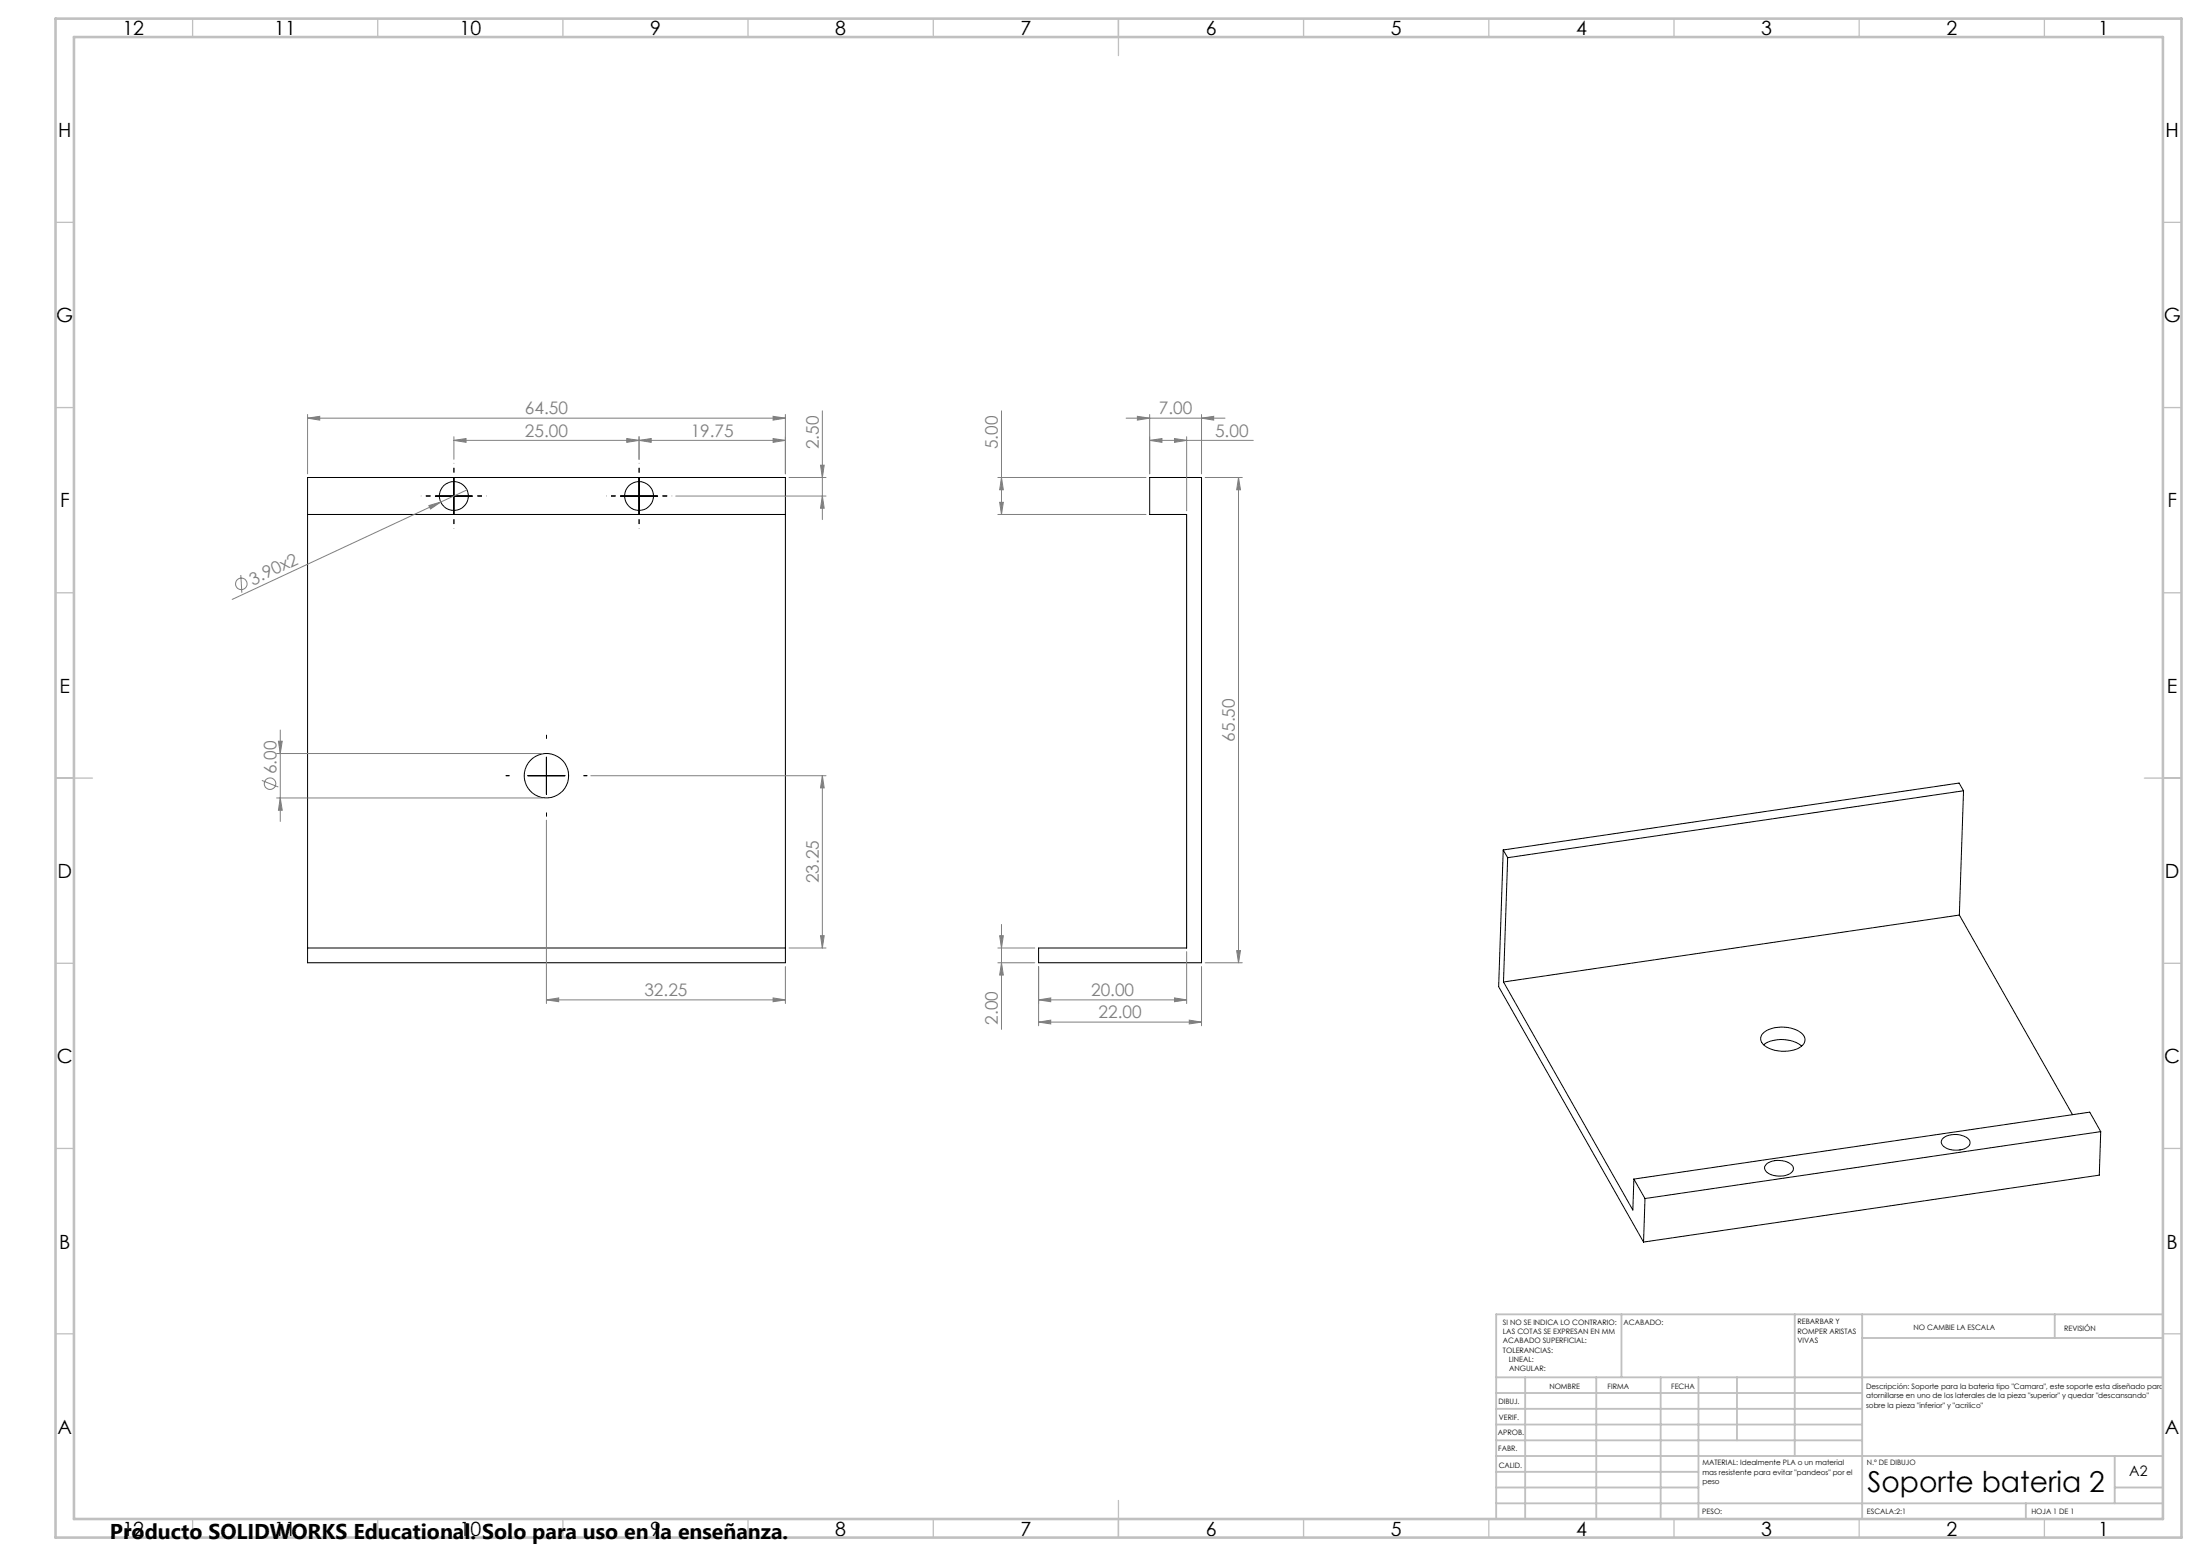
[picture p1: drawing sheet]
<svg xmlns="http://www.w3.org/2000/svg" width="594mm" height="420mm" viewBox="0 0 594 420" stroke-linecap="round" stroke-linejoin="round" font-family="sans-serif">
<g fill="none" stroke="#000" stroke-width=".27">
<path d="M83 128.9h129.1v131h-129.1zM83 138.9h129.1M117.5 133.9h10M122.6 128.9v10M167.5 133.9h10.1M172.5 128.9v10M310.4 128.9h14v131h-44v-4h40v-117h-10zM142.5 209.4h10M147.5 204.4v10M530.2 213.4l-123.1 18.1M530.2 213.4l-1.2 33.6M530.2 213.4l-1.2-2-123.1 18"/>
<path d="M405.9 229.4l-1.3 36.9 39.2 69M405.9 229.4l1.2 2.1M407.1 231.5l-1.2 33.6M83 255.9h129.1M529 247l-123.1 18.1M529 247l30.6 53.9M405.9 265.1l35 61.5 .2-8.3M476 279a8.8 8.8 0 0 1 10.8 .2 2.25 2.25 0 0 1-1 3.6 9.3 9.3 0 0 1-9.8-1 2 2 0 0 1 0-2.8zM476.2 282a9 9 0 0 1 10.2 .3M441.1 318.3l3 5.2M477 314.2a5.8 5.8 0 0 1 6.9 .4 1.56 1.56 0 0 1-1.2 2.5 5.7 5.7 0 0 1-6-1 1.26 1.26 0 0 1 .3-1.9zM524.7 307.2a5.7 5.7 0 0 1 6.9 .4 1.42 1.42 0 0 1-.6 2.2 5.8 5.8 0 0 1-6.6-.7 1.26 1.26 0 0 1 .3-1.9z"/>
<path d="M567.2 305.5l-.4 11.7-123 18.1M567.2 305.5l-123.1 18M567.2 305.5l-3-5.3-123.1 18.1M444.1 323.5l-.3 11.8"/>
<circle cx="122.5" cy="133.9" r="3.9"/>
<circle cx="172.6" cy="133.9" r="3.9"/>
<circle cx="147.5" cy="209.4" r="6"/>
</g>
<g fill="none" stroke="#808080" stroke-width=".27">
<path d="M83 112.9l3.3-.5v1zM83 112.9h129.1M83 111.9v16M122.6 118.9l3.2-.5v1zM122.6 118.9h89.5M122.6 117.9v6.1M169.2 118.4l3.3 .5-3.3 .5zM172.5 118.9l3.3-.5v1zM172.5 117.9v6.1M208.7 112.4l3.4 .5-3.4 .5zM208.7 118.4l3.4 .5-3.4 .5zM212.1 111.9v16"/>
<path d="M222 110.9v29.3M270.4 110.9v28M304.1 112.9h26.7M307.1 112.4l3.3 .5-3.3 .5zM310.4 118.9l3.3-.5v1zM310.4 111.9v16M310.4 118.9h28M317.1 118.4l3.3 .5-3.3 .5zM320.4 117.9v20M324.4 112.9l3.3-.5v1zM324.4 111.9v16M115.8 136.5l3.2-1-2.8 1.9z"/>
<path d="M119 135.5l-56.3 26.3M126.1 132.2l-7.1 3.3M182.5 133.9h40.5M213 128.9h10M221.5 125.6h1l-.5 3.3zM222 133.9l.5 3.3h-1zM269.4 128.9h40M269.4 138.9h40M269.9 135.6h1l-.5 3.3zM270.4 128.9l.5 3.3h-1zM325.4 128.9h10M334.4 128.9l.5 3.3h-1z"/>
<path d="M334.4 128.9v131M65 155.2l.3 4.8M75.7 197v24.7M70.7 210.7l4.4 1.7M74.7 203.4h71.8M74.7 215.4h71.8M75.2 200.1h1l-.5 3.3zM75.7 215.4l.5 3.3h-1zM159.5 209.4h63.5M222 209.4l.5 3.3h-1zM222 209.4v46.5M147.5 221.4v49.5"/>
<path d="M213 255.9h10M221.5 252.6h1l-.5 3.3zM269.4 259.9h10M269.4 255.9h10M269.9 252.6h1l-.5 3.3zM270.4 259.9l.5 3.3h-1zM270.4 249.5v28.4M320.4 256.9v14M325.4 259.9h10M333.9 256.6h1l-.5 3.3zM147.5 269.9l3.3-.5v1zM147.5 269.9h64.6"/>
<path d="M208.7 269.4l3.4 .5-3.4 .5zM212.1 260.9v10M280.4 275.9l3.3-.5v1zM280.4 269.9l3.3-.5v1zM280.4 260.9v16M280.4 275.9h44M280.4 269.9h40M317.1 269.4l3.3 .5-3.3 .5zM321.1 275.4l3.3 .5-3.3 .5zM324.4 260.9v16"/>
<circle cx="65.2" cy="157.6" r="1.55"/>
<circle cx="72.9" cy="211.5" r="1.55"/>
</g>
<path d="M147.6 199.4v-1M137.6 209.4h-1M147.6 219.4v1M157.6 209.4h1" fill="none" stroke="#000" stroke-width=".27" stroke-dasharray="15.2 1.3 1.3 1.3" stroke-linecap="butt"/>
<path d="M117.6 133.9h-3.9M122.6 128.9v-3.9M122.6 138.9v3.9M127.6 133.9h3.9M167.6 133.9h-3.9M172.6 128.9v-3.9M172.6 138.9v3.9M177.6 133.9h3.9" fill="none" stroke="#000" stroke-width=".27" stroke-dasharray="15.2 1.3 1.3 1.3" stroke-dashoffset="15.2" stroke-linecap="butt"/>
<g fill="none" stroke="#c0c0c0" stroke-width=".35">
<path d="M52 5v5M102 5v5M152 5v5M202 5v5M252 5v5M302 5v10M352 5v5M402 5v5M452 5v5M502 5v5M552 5v5M15 60h5"/>
<path d="M584 60h5M15 110h5M584 110h5M15 160h5M584 160h5M15 210h10M579 210h10M15 260h5M584 260h5M15 310h5M584 310h5M15 360h5"/>
<path d="M584 360h5M52 410v5M102 410v5M152 410v5M202 410v5M252 410v5M302 405v10M352 410v5M402 410v5M452 410v5M502 410v5M552 410v5"/>
</g>
<g fill="none" stroke="#c0c0c0" stroke-width=".5">
<path d="M437.8 354.8v17M484.6 354.8v38.2M502.8 354.8v55.2M554.8 354.8v6.4M584 354.8h-180v55.2M404 371.8h180M404 376h98.8M411.8 371.8v38.2M431 371.8v38.2M448.4 371.8v38.2M458.6 371.8v38.2M469 371.8v17"/>
<path d="M502.8 361.2h81.2M404 388.8h98.8M404 384.5h98.8M404 380.3h98.8M404 397.3h54.6M404 393h180M571 393v12.8M404 405.8h180M404 401.5h54.6M547 405.8v4.2M571 401.5h13"/>
</g>
<path d="M15 5h574v410h-574zM20 10h564v400h-564z" fill="none" stroke="#c0c0c0" stroke-width=".7"/>
<g fill="#808080">
<path d="M115.8 136.5l3.2-1-2.8 1.9z"/>
<path d="M324.4 112.9l3.3-.5v1zM307.1 112.4l3.3 .5-3.3 .5z"/>
<path d="M208.7 112.4l3.4 .5-3.4 .5zM83 112.9l3.3-.5v1zM317.1 118.4l3.3 .5-3.3 .5zM310.4 118.9l3.3-.5v1zM321.1 275.4l3.3 .5-3.3 .5zM280.4 275.9l3.3-.5v1z"/>
<path d="M122.6 118.9l3.2-.5v1zM169.2 118.4l3.3 .5-3.3 .5zM280.4 269.9l3.3-.5v1zM317.1 269.4l3.3 .5-3.3 .5z"/>
<path d="M172.5 118.9l3.3-.5v1zM208.7 118.4l3.4 .5-3.4 .5zM147.5 269.9l3.3-.5v1zM208.7 269.4l3.4 .5-3.4 .5z"/>
<path d="M222 133.9l.5 3.3h-1zM221.5 125.6h1l-.5 3.3zM270.4 259.9l.5 3.3h-1zM269.9 252.6h1l-.5 3.3z"/>
<path d="M222 209.4l.5 3.3h-1zM221.5 252.6h1l-.5 3.3zM75.2 200.1h1l-.5 3.3zM75.7 215.4l.5 3.3h-1zM334.4 128.9l.5 3.3h-1zM333.9 256.6h1l-.5 3.3zM270.4 128.9l.5 3.3h-1zM269.9 135.6h1l-.5 3.3z"/>
</g>
<text font-size="7.8" x="504.2" y="402.8">Soporte bateria 2</text>
<text font-size="5.8" x="29.7" y="415.3">Producto SOLIDWORKS Educational. Solo para uso en la enseñanza.</text>
<g font-size="5.3">
<text x="33.1" y="9.5">12</text>
<text x="74.1" y="9.5">11</text>
<text x="124.1" y="9.5">10</text>
<text x="175.5" y="9.5">9</text>
<text x="225.5" y="9.5">8</text>
<text x="275.5" y="9.5">7</text>
<text x="325.5" y="9.5">6</text>
<text x="375.5" y="9.5">5</text>
<text x="425.5" y="9.5">4</text>
<text x="475.5" y="9.5">3</text>
<text x="525.5" y="9.5">2</text>
<text x="566.5" y="9.5">1</text>
<text x="15.7" y="37">H</text>
<text x="584.7" y="37">H</text>
<text x="15.2" y="87">G</text>
<text x="584.2" y="87">G</text>
<text x="16.2" y="137">F</text>
<text x="585.2" y="137">F</text>
<text x="16.1" y="187">E</text>
<text x="585.1" y="187">E</text>
<text x="15.5" y="237">D</text>
<text x="584.5" y="237">D</text>
<text x="15.4" y="287">C</text>
<text x="584.4" y="287">C</text>
<text x="16" y="337">B</text>
<text x="585" y="337">B</text>
<text x="15.5" y="387">A</text>
<text x="584.5" y="387">A</text>
<text x="33.1" y="414.5">12</text>
<text x="74.1" y="414.5">11</text>
<text x="124.1" y="414.5">10</text>
<text x="175.5" y="414.5">9</text>
<text x="225.5" y="414.5">8</text>
<text x="275.5" y="414.5">7</text>
<text x="325.5" y="414.5">6</text>
<text x="375.5" y="414.5">5</text>
<text x="425.5" y="414.5">4</text>
<text x="475.5" y="414.5">3</text>
<text x="525.5" y="414.5">2</text>
<text x="566.5" y="414.5">1</text>
</g>
<g font-size="4.7" fill="#808080">
<text x="141.7" y="111.9">64.50</text>
<text x="312.9" y="111.9">7.00</text>
<text x="141.7" y="117.9">25.00</text>
<text x="186.5" y="117.9">19.75</text>
<text x="328.1" y="117.9">5.00</text>
<text x="221" y="121.2" transform="rotate(-90 221 121.2)">2.50</text>
<text x="269.4" y="121.2" transform="rotate(-90 269.4 121.2)">5.00</text>
<text x="68.2" y="158" transform="rotate(-25 68.2 158)">3.90x2</text>
<text x="333.4" y="200.2" transform="rotate(-90 333.4 200.2)">65.50</text>
<text x="74.6" y="209" transform="rotate(-90 74.6 209)">6.00</text>
<text x="221" y="238.4" transform="rotate(-90 221 238.4)">23.25</text>
<text x="174" y="268.9">32.25</text>
<text x="294.6" y="268.9">20.00</text>
<text x="296.6" y="274.9">22.00</text>
<text x="269.4" y="276.6" transform="rotate(-90 269.4 276.6)">2.00</text>
</g>
<text font-size="3.9" x="574.9" y="398.5">A2</text>
<g font-size="2">
<text x="405.8" y="357.6">SI NO SE INDICA LO CONTRARIO:</text>
<text x="438.4" y="357.6">ACABADO:</text>
<text x="485.3" y="357.5">REBARBAR Y</text>
<text x="485.3" y="360">ROMPER ARISTAS</text>
<text x="516.6" y="359">NO CAMBIE LA ESCALA</text>
<text x="557.3" y="359.2">REVISIÓN</text>
<text x="405.8" y="360.1">LAS COTAS SE EXPRESAN EN MM</text>
<text x="405.8" y="362.6">ACABADO SUPERFICIAL:</text>
<text x="405.8" y="365.1">TOLERANCIAS:</text>
<text x="485.3" y="362.5">VIVAS</text>
<text x="407.4" y="367.6">LINEAL:</text>
<text x="407.4" y="370.1">ANGULAR:</text>
<text x="418.3" y="375">NOMBRE</text>
<text x="434" y="374.9">FIRMA</text>
<text x="451.2" y="374.9">FECHA</text>
<text x="503.9" y="374.9">Descripción: Soporte para la bateria tipo &quot;Camara&quot;, este soporte esta diseñado para</text>
<text x="503.9" y="377.4">atornillarse en uno de los laterales de la pieza &quot;superior&quot; y quedar &quot;descansando&quot;</text>
<text x="404.6" y="379.1">DIBUJ.</text>
<text x="404.7" y="383.3">VERIF.</text>
<text x="503.9" y="379.9">sobre la pieza &quot;inferior&quot; y &quot;acrilico&quot;</text>
<text x="404.4" y="387.4">APROB.</text>
<text x="404.5" y="391.8">FABR.</text>
<text x="459.6" y="395.5">MATERIAL: Idealmente PLA o un material</text>
<text x="504.1" y="395.5">N.º DE DIBUJO</text>
<text x="404.7" y="396.1">CALID.</text>
<text x="459.6" y="398">mas resistente para evitar &quot;pandeos&quot; por el</text>
<text x="459.6" y="400.5">peso</text>
<text x="459.6" y="408.5">PESO:</text>
<text x="504.1" y="408.6">ESCALA:2:1</text>
<text x="548.5" y="408.6">HOJA 1 DE 1</text>
</g>
</svg>
